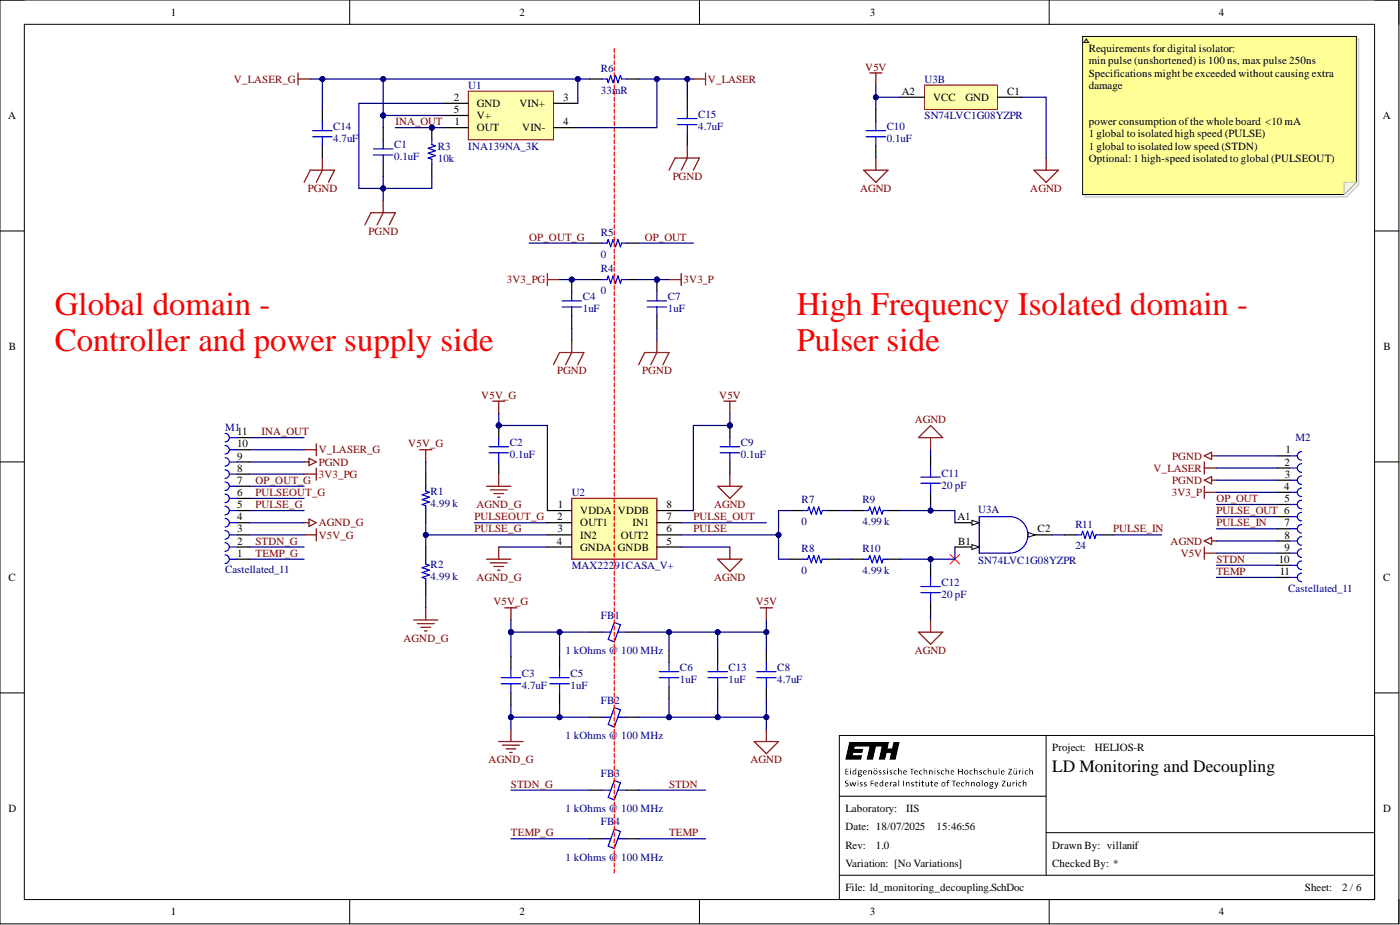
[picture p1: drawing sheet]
# Altium project ld_monitoring_decoupling.PrjPcb
Author: villanif; DrawnBy: =Author; LAB: IIS; Laboratory: =LAB; ProjectTitle: HELIOS-R; Revision: 1.0
1 sheet, 36 parts. Net scope: global (net labels, ports and power ports of the same name join across sheets).
Board files: ld_monitoring_decoupling.PcbDoc, LD_panel_monitoring_module.PcbDoc

## Sheet ld_monitoring_decoupling.SchDoc: LD Monitoring and Decoupling
size A4; Organization: IIS; SheetNumber: 2; SheetTotal: 6; FileInfo: ld_monitoring_decoupling.SchDoc

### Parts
(Parts that share a designator on the sheet are numbered #1, #2 ... from top to bottom, then left to right.)
C1  0.1uF  [CAP 0201_0603]
C2  0.1uF  [CAP 0201_0603]
C3  4.7uF  [CAP 0805_2012]
C4  1uF  [FP-LLL152-0_2-MFG]
C5  1uF  [FP-LLL152-0_2-MFG]
C6  1uF  [FP-LLL152-0_2-MFG]
C7  1uF  [FP-LLL152-0_2-MFG]
C8  4.7uF  [CAP 0805_2012]
C9  0.1uF  [CAP 0201_0603]
C10  0.1uF  [CAP 0201_0603]
C11  20 pF  [CAP 0402_1005]
C12  20 pF  [CAP 0402_1005]
C13  1uF  [FP-LLL152-0_2-MFG]
C14  4.7uF  [CAP 0805_2012]
C15  4.7uF  [CAP 0805_2012]
FB1  1 kOhms @ 100 MHz  [FER 0603_1608]
FB2  1 kOhms @ 100 MHz  [FER 0603_1608]
FB3  1 kOhms @ 100 MHz  [FER 0603_1608]
FB4  1 kOhms @ 100 MHz  [FER 0603_1608]
M1  Castellated_11  [Castellated_]  (no BOM)
M2  Castellated_11  [Castellated_]  (no BOM)
R1  4.99 k  [RES 0402_1005]
R2  4.99 k  [RES 0402_1005]
R3  10k  [RES 0402_1005]
R4  0  [RES 0201_0603]
R5  0  [RES 0201_0603]
R6  33mR  [STACKPOLE CSR0603]
R7  0  [RES 0402_1005]
R8  0  [RES 0402_1005]
R9  4.99 k  [RES 0201_0603]
R10  4.99 k  [RES 0201_0603]
R11  24  [RES 0201_0603]
U1  INA139NA_3K  [SOT95P280X145-5N]
U2  MAX22291CASA_V+  [SOIC127P600X175-8N]
U3#1  SN74LVC1G08YZPR  [YZP0005ADAD]  (part B of 2)
U3#2  SN74LVC1G08YZPR  [YZP0005ADAD]  (part A of 2)

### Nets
3V3_P: C7.2 M2.4 R4.2
3V3_PG: C4.2 M1.8 R4.1
AGND: C6.1 C8.1 C9.1 C10.1 C11.1 C12.1 C13.1 FB2.2 M2.8 U2.5(GNDB) U3#1.C1(GND)
AGND_G: C2.2 C3.1 C5.1 FB2.1 M1.4 R2.1 U2.4(GNDA)
PGND: C1.2 C4.1 C7.1 C14.1 C15.1 M1.9 M2.1 M2.3 R3.1 U1.2(GND)
V5V: C6.2 C8.2 C9.2 C10.2 C13.2 FB1.2 M2.9 U2.8(VDDB) U3#1.A2(VCC)
V5V_G: C2.1 C3.2 C5.2 FB1.1 M1.3 R1.2 U2.1(VDDA)
V_LASER: C15.2 M2.2 R6.1 U1.4(VIN-)
V_LASER_G: C1.1 C14.2 M1.10 R6.2 U1.3(VIN+) U1.5(V+)
INA_OUT: M1.11 R3.2 U1.1(OUT)
OP_OUT: M2.5 R5.2
OP_OUT_G: M1.7 R5.1
PULSE: R7.1 R8.1 U2.6(OUT2)
PULSE_G: M1.5 R1.1 R2.2 U2.3(IN2)
PULSE_IN: M2.7 R11.2
PULSE_OUT: M2.6 U2.7(IN1)
PULSEOUT_G: M1.6 U2.2(OUT1)
STDN: FB3.2 M2.10
STDN_G: FB3.1 M1.2
TEMP: FB4.2 M2.11
TEMP_G: FB4.1 M1.1
NetC11_2: C11.2 R9.2 U3#2.A1(A)
NetC12_2: C12.2 R10.2 U3#2.B1(B)
NetR7_2: R7.2 R9.1
NetR8_2: R8.2 R10.1
NetR11_1: R11.1 U3#2.C2(Y)

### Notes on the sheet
- Requirements for digital isolator:
  min pulse (unshortened) is 100 ns, max pulse 250ns
  Specifications might be exceeded without causing extra damage
  power consumption of the whole board  <10 mA
  1 global to isolated high speed (PULSE)
  1 global to isolated low speed (STDN)
  Optional: 1 high-speed isolated to global (PULSEOUT)
- Global domain -
- High Frequency Isolated domain -
- (near C4) Controller and power supply side
- Pulser side

## Assembly variants
Fabrication: all parts fitted
